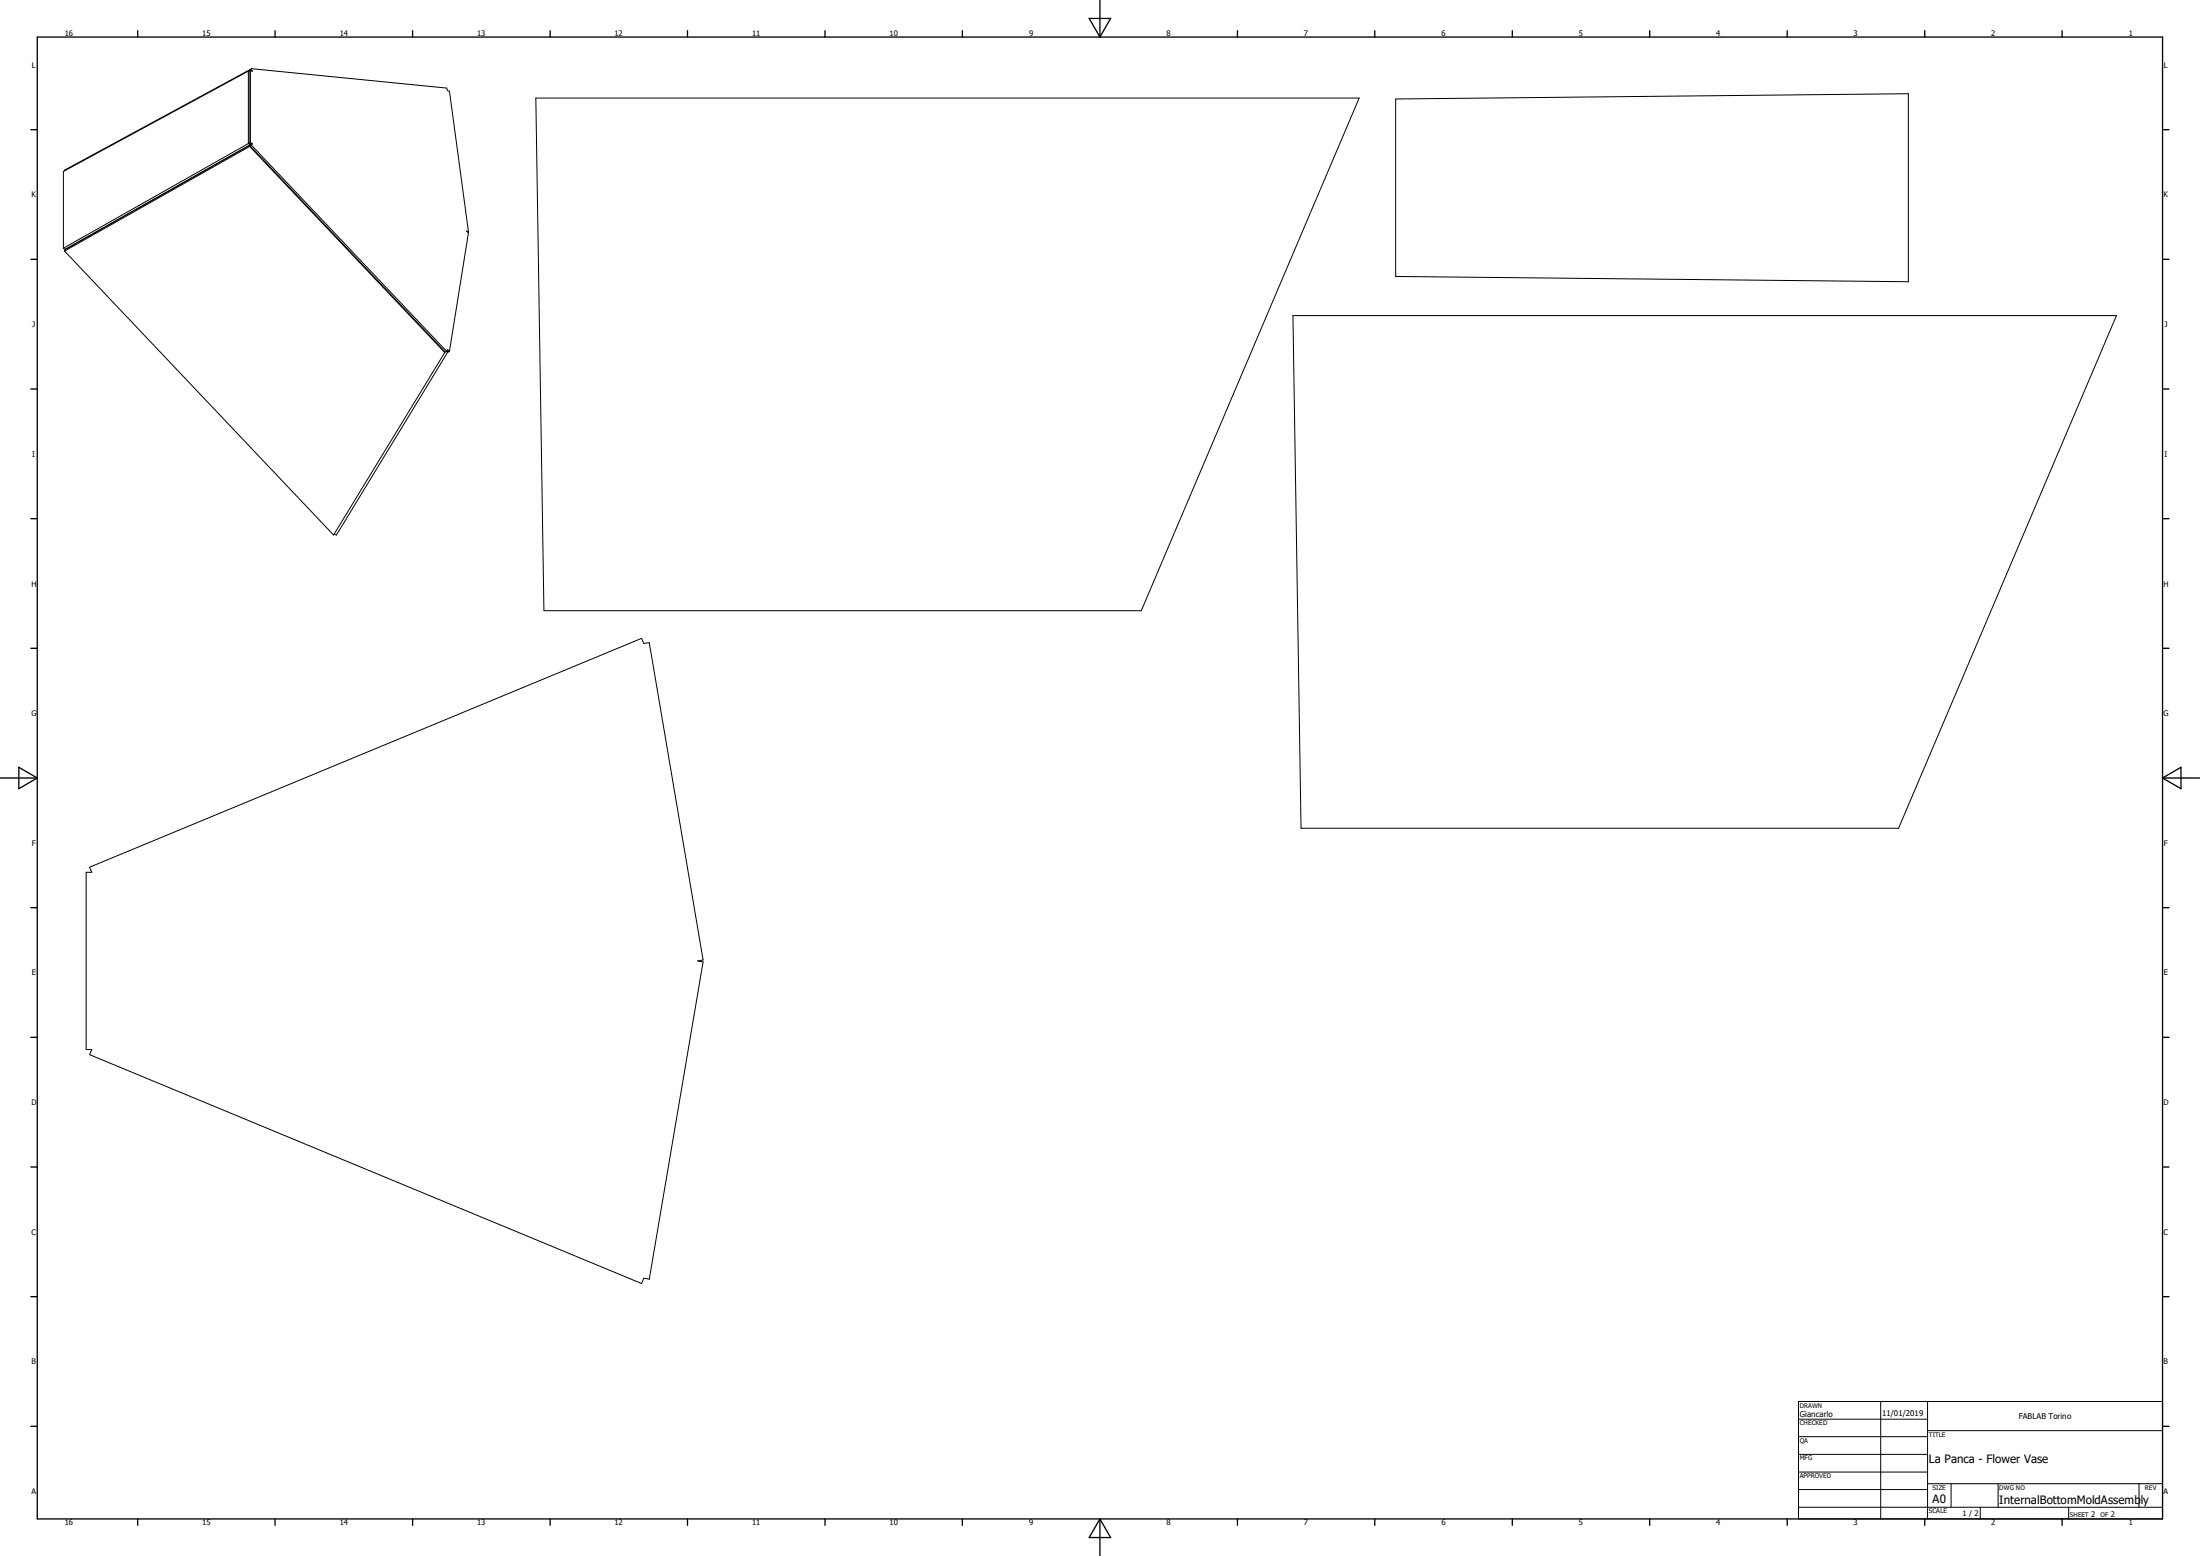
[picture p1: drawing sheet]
<svg xmlns="http://www.w3.org/2000/svg" width="297mm" height="210mm" viewBox="0 0 297 210" stroke-linecap="round" stroke-linejoin="round" font-family="sans-serif">
<g fill="none" stroke="#000" stroke-width=".14">
<path d="M33.5 9.6l-24.9 13.5v10.4M33.5 19.4l-24.9 14.1M33.5 9.6v9.8M33.5 9.6l.1 .1M33.5 19.4l.3 .1M33.6 19.3l.3 .2M33.7 9.4l-25 13.6M33.7 9.4h.1M33.7 9.4v.1M33.7 19.8l-25 14.1M33.7 19.8l26.3 27.8M33.8 19.7l26.3 27.8 .2-.1"/>
<path d="M33.8 9.5v9.7M33.8 19.4v.1M33.8 19.5l-25 14.2M33.8 19.5v.1M33.8 19.5l-.1 .3M33.8 9.5l-.2 .1v9.7M33.8 19.2l-.2 .1M33.8 19.2l.3 .2M33.9 19.5l-.1 .2M33.9 19.5h-.1M34 9.3l-.2 .1v.1M34 19.6l-.2 .1"/>
<path d="M34 9.3l26.3 2.6 .1 .3 .3 .1 2.5 19M34 9.3l.1 .3-.3-.1M34 19.6l26.3 27.8M34.1 19.4l-.2 .1M34.1 19.4l-.1 .2M72.3 13.2h111.2l-29.4 69.2h-80.7zM188.4 13.4l69.2-.8v25.4l-69.2-.7zM8.6 33.5l.2 .2M8.7 33.9l36.3 38.3 15-24.6M8.8 33.7l-.1 .2M63.2 31.3v.1M63.2 31.3h.1"/>
<path d="M63.2 31.3l-.2-.1 .2 .2-2.5 16M60.1 47.5l-.1 .1M60.3 47.4l.2 .1M60.5 47.5l-15.1 24.7-.3-.1M60.7 47.4l-.2 .1M60.7 47.4l-.3-.2-.1 .2M174.6 42.6h111.1l-29.4 69.2h-80.7zM12.1 117l74.5-30.8 .3 .6 .8-.1 7.2 42.9-.7 .1 .7 .1-7.2 42.9-.8-.2-.3 .7-74.5-30.9 .3-.6h-.8v-24h.8zM242.8 191.6h17.4M242.8 193.9h17.4M242.8 196.3h17.4M242.8 198.7h17.4"/>
<path d="M242.8 189.2h49.2v15.8h-49.2zM253.9 189.2v15.8M260.2 193.1h31.8M260.2 189.2v15.8M242.8 201h17.4M242.8 203.4h49.2M260.2 200.3h31.8M263.4 200.3v3.1M267.3 203.4v1.6M269.8 200.3v3.1M279.3 203.4v1.6M288.8 200.3v3.1"/>
</g>
<g fill="none" stroke="#000" stroke-width=".18">
<path d="M4.2 17.5h.8M5 5h287v200h-287zM18.6 4.1v.9M37.1 4.1v.9M55.7 4.1v.9M74.3 4.1v.9M92.8 4.1v.9M111.4 4.1v.9M129.9 4.1v.9M147 2.5h2.9l-1.4 2.5zM148.5 0v5M167.1 4.1v.9"/>
<path d="M185.6 4.1v.9M204.2 4.1v.9M222.7 4.1v.9M241.3 4.1v.9M259.8 4.1v.9M278.4 4.1v.9M292 17.5h.8M4.2 35h.8M292 35h.8M4.2 52.5h.8M292 52.5h.8M4.2 70h.8"/>
<path d="M292 70h.8M4.2 87.5h.8M292 87.5h.8M0 105h5M2.5 103.6l2.5 1.4-2.5 1.5zM292 105h5M292 105l2.4-1.4v2.9zM4.2 122.5h.8M292 122.5h.8M4.2 157.5h.8M4.2 140h.8M292 157.5h.8"/>
<path d="M292 140h.8M4.2 175h.8M292 175h.8M4.2 192.5h.8M292 192.5h.8M18.6 205v.9M37.1 205v.9M55.7 205v.9M74.3 205v.9M92.8 205v.9M111.4 205v.9M129.9 205v.9"/>
<path d="M148.5 205v5M148.5 205l1.4 2.5h-2.9zM167.1 205v.9M185.6 205v.9M204.2 205v.9M222.7 205v.9M241.3 205v.9M259.8 205v.9M278.4 205v.9"/>
</g>
<g font-size="1.6">
<text x="260.4" y="197.5">La Panca - Flower Vase</text>
<text x="260.9" y="202.9">A0</text>
<text x="269.9" y="202.9">InternalBottomMoldAssembly</text>
</g>
<g font-size="1.1">
<text x="243" y="191.3">Giancarlo</text>
<text x="254.1" y="191.2">11/01/2019</text>
<text x="272.5" y="191.5">FABLAB Torino</text>
</g>
<g font-size="1">
<text x="8.8" y="4.9">16</text>
<text x="27.3" y="4.9">15</text>
<text x="45.9" y="4.9">14</text>
<text x="64.4" y="4.9">13</text>
<text x="83" y="4.9">12</text>
<text x="101.6" y="4.9">11</text>
<text x="120.1" y="4.9">10</text>
<text x="138.9" y="4.9">9</text>
<text x="157.5" y="4.9">8</text>
<text x="176" y="4.9">7</text>
<text x="194.6" y="4.9">6</text>
<text x="213.1" y="4.9">5</text>
<text x="231.7" y="4.9">4</text>
<text x="250.2" y="4.9">3</text>
<text x="268.8" y="4.9">2</text>
<text x="287.4" y="4.9">1</text>
<text x="4.3" y="9.1">L</text>
<text x="292.1" y="9.1">L</text>
<text x="4.2" y="26.6">K</text>
<text x="292.1" y="26.6">K</text>
<text x="4.4" y="44.2">J</text>
<text x="292.2" y="44.2">J</text>
<text x="4.4" y="61.6">I</text>
<text x="292.2" y="61.6">I</text>
<text x="4.2" y="79.2">H</text>
<text x="292.1" y="79.2">H</text>
<text x="4.2" y="96.6">G</text>
<text x="292.1" y="96.6">G</text>
<text x="4.3" y="114.1">F</text>
<text x="292.1" y="114.1">F</text>
<text x="4.3" y="131.6">E</text>
<text x="292.1" y="131.6">E</text>
<text x="4.2" y="149.1">D</text>
<text x="292.1" y="149.1">D</text>
<text x="4.2" y="166.6">C</text>
<text x="292.1" y="166.6">C</text>
<text x="4.2" y="184.1">B</text>
<text x="292.1" y="184.1">B</text>
<text x="4.2" y="201.6">A</text>
<text x="292.1" y="201.6">A</text>
<text x="8.8" y="205.9">16</text>
<text x="27.3" y="205.9">15</text>
<text x="45.9" y="205.9">14</text>
<text x="64.4" y="205.9">13</text>
<text x="83" y="205.9">12</text>
<text x="101.6" y="205.9">11</text>
<text x="120.1" y="205.9">10</text>
<text x="138.9" y="205.9">9</text>
<text x="157.5" y="205.9">8</text>
<text x="176" y="205.9">7</text>
<text x="194.6" y="205.9">6</text>
<text x="213.1" y="205.9">5</text>
<text x="231.7" y="205.9">4</text>
<text x="250.2" y="205.9">3</text>
<text x="265" y="204.6">1 / 2</text>
<text x="268.8" y="205.9">2</text>
<text x="282.3" y="204.8">2</text>
<text x="285" y="204.8">2</text>
<text x="287.4" y="205.9">1</text>
</g>
<g font-size=".9">
<text x="243" y="190">DRAWN</text>
<text x="243" y="192.4">CHECKED</text>
<text x="243" y="194.7">QA</text>
<text x="243" y="197.1">MFG</text>
<text x="260.4" y="193.9">TITLE</text>
<text x="243" y="199.5">APPROVED</text>
<text x="260.9" y="201.1">SIZE</text>
<text x="269.9" y="201.1">DWG NO</text>
<text x="289.6" y="201.1">REV</text>
<text x="260.4" y="204.3">SCALE</text>
<text x="279.4" y="204.8">SHEET</text>
<text x="283.6" y="204.8">OF</text>
</g>
</svg>
